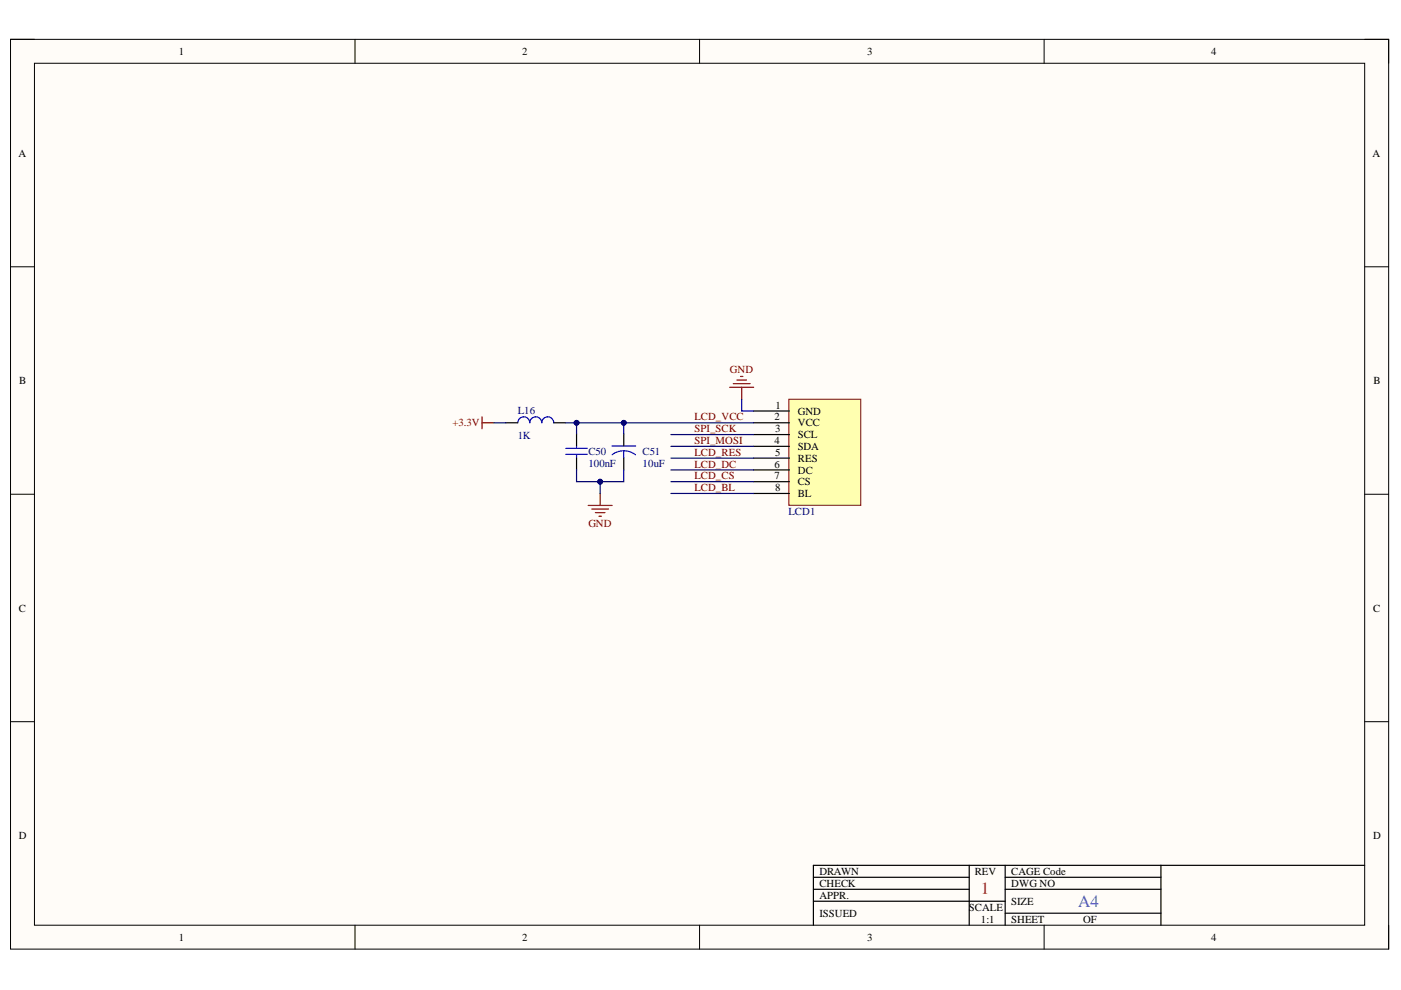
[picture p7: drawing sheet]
<svg xmlns="http://www.w3.org/2000/svg" width="297mm" height="210mm" viewBox="0 0 297 210" stroke-linecap="round" stroke-linejoin="round" font-family="sans-serif">
<path d="M2.2 8.3h292.2v192.9h-292.2z" fill-rule="evenodd" fill="#fffcf8"/>
<path d="M2.2 8.3h292.2v192.9h-292.2z" fill="none" stroke="#000" stroke-width=".21"/>
<path d="M7.3 13.4h282v182.8h-282z" fill-rule="evenodd" fill="#fffcf8"/>
<g fill="none" stroke="#000" stroke-width=".21">
<path d="M2.2 8.3h5.1M7.3 13.4h282v182.8h-282zM75.3 8.3v5.1M148.3 8.3v5.1M221.4 8.3v5.1M289.3 8.3h5.1v5.1M2.2 56.6h5.1M289.3 56.6h5.1M2.2 104.8h5.1M289.3 104.8h5.1M2.2 153h5.1M289.3 153h5.1"/>
<path d="M75.3 196.2v5M148.3 196.2v5M221.4 196.2v5M294.4 196.2v5"/>
</g>
<path d="M172.5 186h33M172.5 188.6h33M172.5 191.1h40.6M205.5 183.5v12.7M213.1 183.5v12.7M213.1 186h33M213.1 188.6h33M213.1 193.6h33M246.1 183.5v12.7M289.3 183.5h-116.8v12.7" fill="none" stroke="#000" stroke-width=".25"/>
<path d="M167.3 84.6h15.2v22.5h-15.2z" fill-rule="evenodd" fill="#ffffb0"/>
<path d="M167.3 84.6h15.2v22.5h-15.2z" fill="none" stroke="#800000" stroke-width=".21"/>
<g fill="none" stroke="#000" stroke-width=".25">
<path d="M107.2 89.6h2.6M117.4 89.6h2.5M122.2 92v2.6M122.2 97.1v2.5M132.2 92v2.6M132.2 97.1v2.5M159.8 87.1h7.6M159.8 89.6h7.6M159.8 92.1h7.6M159.8 94.6h7.6M159.8 97.1h7.6M159.8 99.6h7.6"/>
<path d="M159.8 102.1h7.6M159.8 104.6h7.6"/>
</g>
<path d="M109.8 89.6a1.27 1.27 0 0 1 1.2-1.2 1.27 1.27 0 0 1 1.3 1.2 1.27 1.27 0 0 1 1.3-1.2 1.27 1.27 0 0 1 1.3 1.2 1.27 1.27 0 0 1 1.2-1.2 1.27 1.27 0 0 1 1.3 1.2M120 96.3h4.5M120 95.1h4.5M122.2 94.6v.5M122.2 96.3v.8M129.7 94.6h5.1M132.2 95.6l1.6 .3 .9 .5M132.2 95.6l-1.5 .3-.9 .5M132.2 95.6v1.5" fill="none" stroke="#00f" stroke-width=".25"/>
<path d="M157 79.8h.5M102.2 88.4v2.5M102.2 89.6h2.5M154.7 82.1h5.1M155.5 81.3h3.5M156.2 80.6h2.1M157.3 82.1v2.5M124.7 107.2h5.1M125.5 107.9h3.5M126.2 108.7h2.1M127 109.5h.5M127.2 104.6v2.6" fill="none" stroke="#800000" stroke-width=".25"/>
<path d="M122.2 89.6v2.4" fill="none" stroke="#000080" stroke-width=".25"/>
<circle cx="122.2" cy="89.6" r=".51" fill="#000080"/>
<circle cx="122.2" cy="89.6" r=".51" fill="none" stroke="#000080" stroke-width=".21"/>
<path d="M122.2 99.6v2.5h10v-2.5" fill="none" stroke="#000080" stroke-width=".25"/>
<circle cx="127.2" cy="102.1" r=".51" fill="#000080"/>
<circle cx="127.2" cy="102.1" r=".51" fill="none" stroke="#000080" stroke-width=".21"/>
<path d="M127.2 102.1v2.5" fill="none" stroke="#000080" stroke-width=".25"/>
<circle cx="127.2" cy="102.1" r=".51" fill="#000080"/>
<circle cx="127.2" cy="102.1" r=".51" fill="none" stroke="#000080" stroke-width=".21"/>
<path d="M119.9 89.6h39.9" fill="none" stroke="#000080" stroke-width=".25"/>
<circle cx="132.2" cy="89.6" r=".51" fill="#000080"/>
<circle cx="132.2" cy="89.6" r=".51" fill="none" stroke="#000080" stroke-width=".21"/>
<circle cx="122.2" cy="89.6" r=".51" fill="#000080"/>
<circle cx="122.2" cy="89.6" r=".51" fill="none" stroke="#000080" stroke-width=".21"/>
<path d="M132.2 89.6v2.4" fill="none" stroke="#000080" stroke-width=".25"/>
<circle cx="132.2" cy="89.6" r=".51" fill="#000080"/>
<circle cx="132.2" cy="89.6" r=".51" fill="none" stroke="#000080" stroke-width=".21"/>
<path d="M104.7 89.6h2.5M142.2 92.1h17.6M142.2 94.6h17.6M142.2 97.1h17.6M142.2 99.6h17.6M157.3 84.6v2.5h2.5M142.2 102.1h17.6M142.2 104.6h17.6" fill="none" stroke="#000080" stroke-width=".25"/>
<text font-size="3.6" fill="#ee0e22" x="208" y="189.6">1</text>
<text font-size="3.6" fill="#009cca" x="228.6" y="192.4">A4</text>
<g font-size="2.3">
<text x="37.9" y="11.7">1</text>
<text x="110.7" y="11.7">2</text>
<text x="183.9" y="11.7">3</text>
<text x="256.8" y="11.7">4</text>
<text x="3.9" y="33.3">A</text>
<text x="291" y="33.3">A</text>
<text x="4.1" y="81.4">B</text>
<text x="291.2" y="81.4">B</text>
<text x="164.2" y="89.1">2</text>
<text x="164.4" y="86.7">1</text>
<text x="169.1" y="87.9">GND</text>
<text x="164.2" y="94.2">4</text>
<text x="164.3" y="91.7">3</text>
<text x="169.1" y="90.4">VCC</text>
<text x="169.1" y="92.9">SCL</text>
<text x="169.1" y="95.5">SDA</text>
<text x="164.2" y="101.6">7</text>
<text x="164.2" y="99.2">6</text>
<text x="164.3" y="96.6">5</text>
<text x="169.1" y="97.9">RES</text>
<text x="169.1" y="100.4">DC</text>
<text x="164.3" y="104.2">8</text>
<text x="169.1" y="102.9">CS</text>
<text x="169.1" y="105.4">BL</text>
<text x="4" y="129.7">C</text>
<text x="291.1" y="129.7">C</text>
<text x="4" y="177.9">D</text>
<text x="291.1" y="177.9">D</text>
<text x="173.7" y="185.5">DRAWN</text>
<text x="206.7" y="185.5">REV</text>
<text x="214.4" y="185.5">CAGE Code</text>
<text x="173.7" y="188.1">CHECK</text>
<text x="173.7" y="190.6">APPR.</text>
<text x="214.4" y="188.1">DWG NO</text>
<text x="214.4" y="191.9">SIZE</text>
<text x="173.7" y="194.4">ISSUED</text>
<text x="205.4" y="193.1">SCALE</text>
<text x="208" y="195.7">1:1</text>
<text x="214.4" y="195.7">SHEET</text>
<text x="229.6" y="195.7">OF</text>
<text x="37.9" y="199.5">1</text>
<text x="110.7" y="199.5">2</text>
<text x="183.9" y="199.5">3</text>
<text x="256.8" y="199.5">4</text>
</g>
<g font-size="2.3" fill="#800000">
<text x="154.8" y="79.1">GND</text>
<text x="147.2" y="89.1">LCD_VCC</text>
<text x="95.9" y="90.4">+3.3V</text>
<text x="147.2" y="91.7">SPI_SCK</text>
<text x="147.2" y="94.2">SPI_MOSI</text>
<text x="147.2" y="96.6">LCD_RES</text>
<text x="147.2" y="99.2">LCD_DC</text>
<text x="147.2" y="101.6">LCD_CS</text>
<text x="147.2" y="104.2">LCD_BL</text>
<text x="124.7" y="111.8">GND</text>
</g>
<g font-size="2.3" fill="#000080">
<text x="109.8" y="87.9">L16</text>
<text x="109.8" y="93">1K</text>
<text x="124.7" y="98.9">100nF</text>
<text x="124.7" y="96.4">C50</text>
<text x="136.2" y="98.9">10uF</text>
<text x="136.2" y="96.4">C51</text>
<text x="167.2" y="109.1">LCD1</text>
</g>
</svg>
